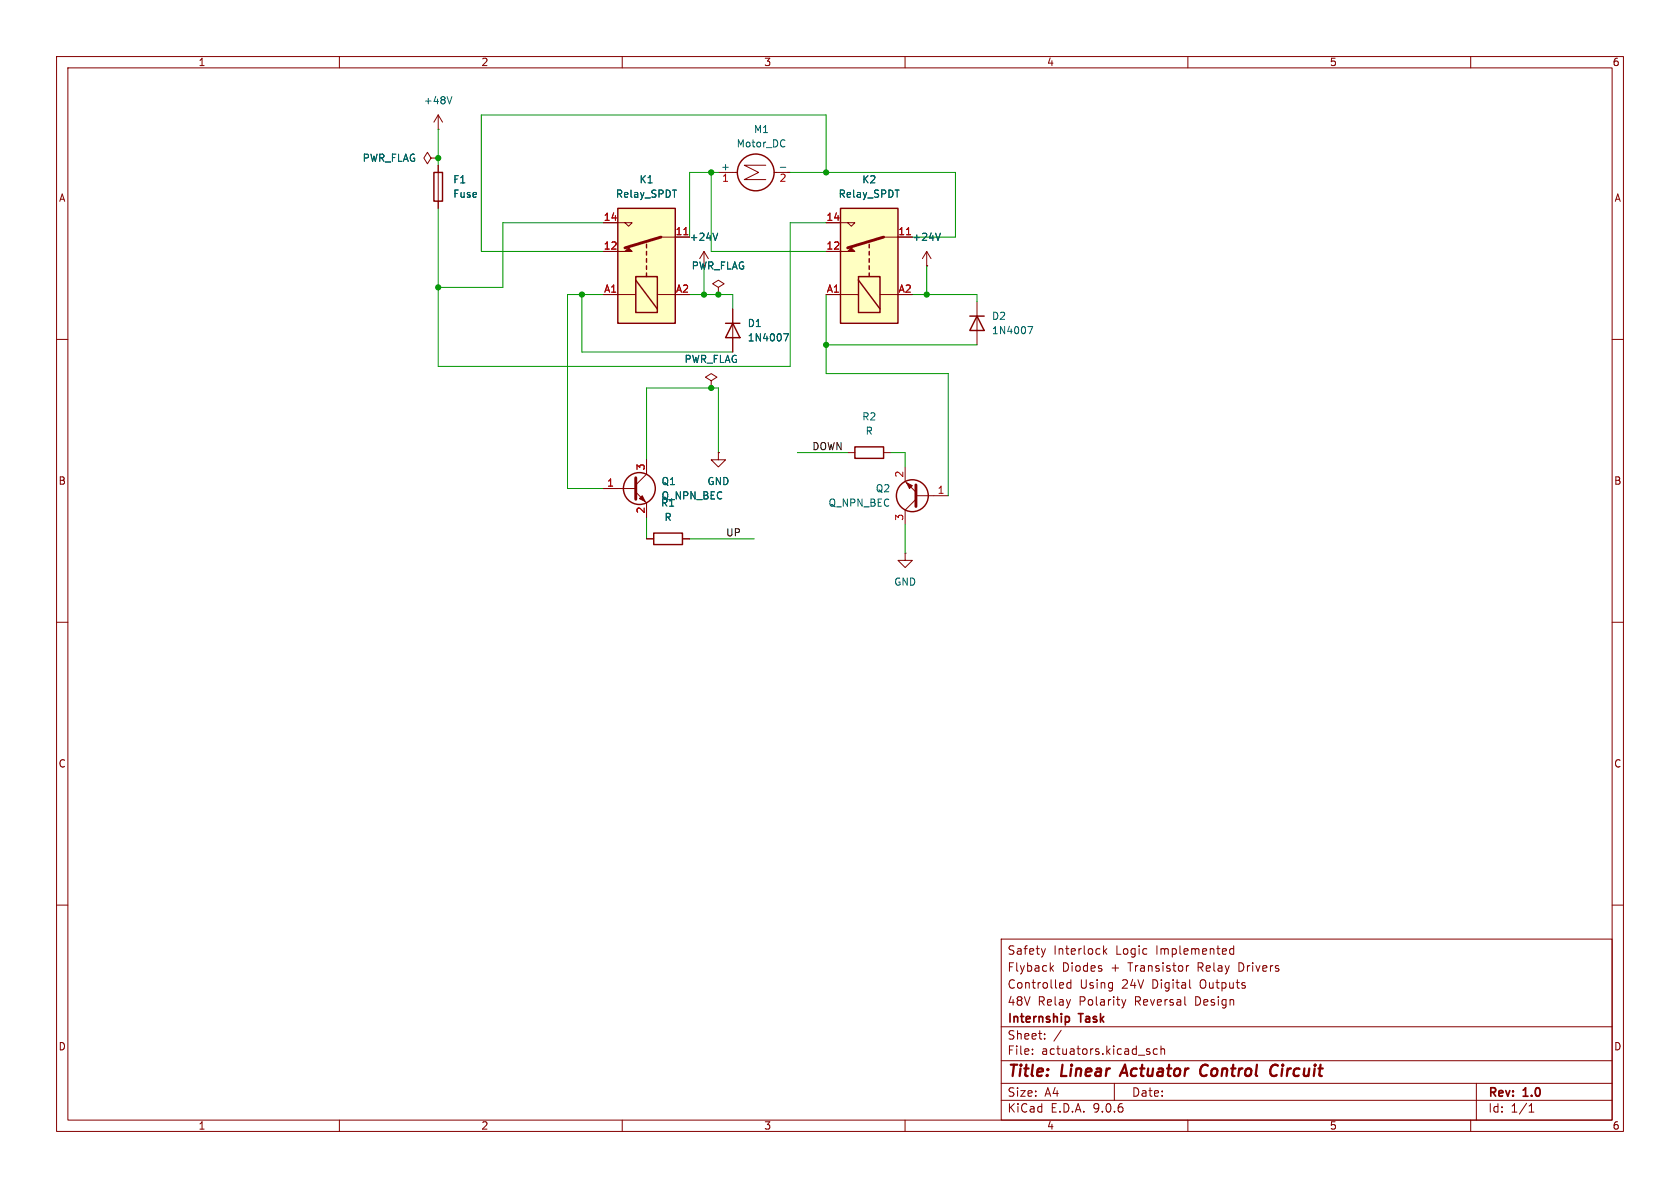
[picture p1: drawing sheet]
<svg xmlns="http://www.w3.org/2000/svg" width="297mm" height="210mm" viewBox="0 0 297 210" stroke-linecap="round" stroke-linejoin="round" font-family="sans-serif">
<g fill="none" stroke="#840000" stroke-width=".18">
<path d="M10 10h277v190h-277zM12 12h273v186h-273zM60 10v2M110 10v2M160 10v2M210 10v2M260 10v2M124.5 44.5l-.8 1.2M124.5 44.5l.7 1.2M124.5 44.5v2.5M129.5 54.6v7.6M10 60h2"/>
<path d="M285 60h2M127 80v1.3h1.3l-1.3 1.3-1.3-1.3h1.3M127 80h.1M10 110h2M285 110h2M10 160h2M177 166h108v32h-108zM184.8 167.7l-.3 1M185.8 171.1l.4 .6M186.2 170.7l-.5 .6M189.3 173.2v1.5M189.3 173.8l-.4-.1-.3 .3v.4l.1 .2h.6"/>
<path d="M195.1 167.2v1.5M195.2 168.1l.5 .6M195.7 167.7l-.6 .6M198.3 176.7l.4 1M198.7 177.7l-.2 .4M199 176.7l-.3 1M209.5 177.6l.2 .1M209.7 170.7v1M210.2 170.7l-.3 .1-.2 .2M210.3 173.2v1.3l.2 .2M218.1 167.2v1.5M218.1 167.8l-.4-.1-.3 .3v.4l.1 .2h.6"/>
<path d="M285 160h2M60 198v2M110 198v2M160 198v2M177 194.5h108M177 191.5h108M177 187.5h108M177 181.5h108M182.5 186.3v.1M182.5 185.5v.1M184.7 183.6v.1M184.7 182.8v.1"/>
<path d="M187.6 182.1l-1.3 2M197 191.5v3M203.1 185.9l.2 .2-.2 .3M203.1 185.4l.1 .1M204.6 185.5l-.4-.1-.3 .3v.4l.1 .2h.6M205.2 185.5l.3-.1 .3 .1 .1 .9M205.2 184.9v1.5M210 198v2M260 198v2M261 191.5v6.5M270.3 196.6h.9M270.3 195.5l.4-.4v1.5"/>
</g>
<path d="M198.9 188.2l-.9 2M213.2 188.2a1.13 1.13 0 0 0-1 .7 1.13 1.13 0 0 0 .3 1.2l.2 .1 .5-.1M225.7 190a.73 .73 0 0 1-.9 .1M225.9 188.4a.69 .69 0 0 0-1.1 .1" fill="none" stroke="#840000" stroke-width=".4"/>
<path d="M188.5 179.7h.3l.3 .3-.1 .5-.5 .2" fill="none" stroke="#840000" stroke-width=".3"/>
<path d="M126.9 41.2l-.4 1.3M138.5 59h.9l-.6 1.3" fill="none" stroke="#006464" stroke-width=".18"/>
<path d="M128.3 57.2h2.5M129.5 57.2l1.3 2.5h-2.5z" fill="none" stroke="#840000" stroke-width=".25"/>
<path d="M109.2 36.8h10.2v20.4h-10.2z" fill="#ffffc2"/>
<g fill="none" stroke="#840000" stroke-width=".18">
<path d="M76.2 27.9l-.6-1-.7 1 .7 1.1 .6-1.1h1.3M77.5 27.9h.1M77.5 22.9h.1M77.5 20.3v2.6M77.5 29.2v7.6M77.5 20.3l-.8 1.3M77.5 20.3l.7 1.3M106.7 39.4h5.1l-.7 .6-.6-.6M127 30.5h3.4M135.4 29.2h-3.8l2.5 1.3-2.5 1.3h3.8M136.9 30.5h2.8M106.7 52.1h5.7"/>
<path d="M106.7 44.5h2.5M116.2 52.1h3.2M116.8 41.9h5.1M127 50.8l1-.6-1-.7-1 .7 1 .6v1.3M127 52.1h.1M172.7 53.3v7.7"/>
</g>
<g fill="none" stroke="#840000" stroke-width=".25">
<path d="M76.7 30.5h1.5v5.1h-1.5zM109.2 36.8h10.2v20.4h-10.2zM112.4 48.9h3.8v6.3h-3.8zM112.4 49.5l3.8 5.1M114.3 43.2v.6M114.3 44.5v.6M114.3 45.7v.7M114.3 47v.6M114.3 48.3v.6M171.4 55.9h2.6M172.7 55.9l1.3 2.5h-2.6z"/>
<circle cx="133.6" cy="30.5" r="3.3"/>
</g>
<path d="M109.2 44.5h1.3l.6-.7 .7 .7z" fill="#840000" stroke="#840000" stroke-width=".18"/>
<path d="M116.8 41.9l-6.3 1.9" fill="none" stroke="#840000" stroke-width=".51"/>
<path d="M120.9 41.5h.7" fill="none" stroke="#a90000" stroke-width=".18"/>
<path d="M79.9 17.1l-.4 1.3M137.9 29.6h1M138.7 24.8h.1M138.8 25.9h-.1M181.7 57.7h.9l-.6 1.3" fill="none" stroke="#006464" stroke-width=".18"/>
<path d="M148.6 36.8h10.1v20.4h-10.1z" fill="#ffffc2"/>
<g fill="none" stroke="#840000" stroke-width=".18">
<path d="M77.5 27.9h.1M77.5 29.2v1.3M77.5 35.6v1.2M106.7 39.4h2.5M146 39.4h5.1l-.6 .6-.6-.6M106.7 52.1h2.5M106.7 44.5h2.5M119.4 41.9h2.5M127 52.1h.1M129.5 54.6v2.6M129.5 59.7v2.5M146 52.1h5.8"/>
<path d="M146 44.5h2.6M155.6 52.1h3.1M156.2 41.9h5.1M163.8 47h.1M163.8 44.5l-.7 1.2M163.8 44.5l.8 1.2M163.8 44.5v2.5M125.7 67.3l1-.6-1-.7-1 .7 1 .6v1.3M125.7 68.6h.1M106.7 86.4h5.7M112.4 87l1.9 1.9v2.5M114.3 81.3v2.5l-1.9 1.9"/>
<path d="M114.3 95.3h1.3M120.6 95.3h1.3M127 80h.1M149.9 80h1.2M156.2 80h1.3M160 97.8v1.3h1.3l-1.3 1.2-1.3-1.2h1.3M160 97.8h.1M160 82.6v2.5l1.9 1.9M161.9 87.6h5.7M161.9 88.3l-1.9 1.9v2.5"/>
</g>
<g fill="none" stroke="#840000" stroke-width=".25">
<path d="M148.6 36.8h10.1v20.4h-10.1zM151.8 48.9h3.8v6.3h-3.8zM151.8 49.5l3.8 5.1M153.7 43.2v.6M153.7 44.5v.6M153.7 45.7v.7M153.7 47v.6M153.7 48.3v.6M151.1 79h5.1v2h-5.1zM115.6 94.2h5v2.1h-5z"/>
<circle cx="113" cy="86.4" r="2.82"/>
<circle cx="161.3" cy="87.6" r="2.82"/>
</g>
<g fill="#840000" stroke="#840000" stroke-width=".18">
<path d="M148.6 44.5h1.3l.6-.7 .6 .7z"/>
<path d="M160.3 85.3l1 .6-.5 .5z"/>
<path d="M113 88.1l.5-.5 .5 1z"/>
</g>
<path d="M156.2 41.9l-6.3 1.9M112.4 84.5v3.8M161.9 85.7v3.8" fill="none" stroke="#840000" stroke-width=".51"/>
<path d="M120.9 41.5h.7M160.3 41.5h.7" fill="none" stroke="#a90000" stroke-width=".18"/>
<path d="M126.9 41.2l-.4 1.3M138.5 59h.9l-.6 1.3M166.2 41.2l-.4 1.3" fill="none" stroke="#006464" stroke-width=".18"/>
<g fill="none" stroke="#009600" stroke-width=".18">
<path d="M77.5 36.8v28h62.2v-25.4h6.3M77.5 22.9v6.3M106.7 39.4h-17.8v11.4h-11.4M125.7 30.5v14h20.3M127 30.5h-5.1v11.4M139.7 30.5h29.2v11.4h-7.6M146 30.5v-10.2h-60.9v24.2h21.6M102.9 52.1v10.1h26.6M106.7 52.1h-6.4v34.3h6.4M121.9 52.1h7.6v2.5M124.5 47v5.1M146 52.1v13.9h21.6v21.6"/>
<path d="M161.3 52.1h11.4v1.2M163.8 47v5.1M146 61h26.7M114.3 91.4v3.9M121.9 95.3h11.4M127 80v-11.4h-12.7v12.7M141 80h8.9M157.5 80h2.5v2.6M160 92.7v5.1"/>
</g>
<g fill="#009600" stroke="#009600" stroke-width=".18">
<circle cx="125.7" cy="30.5" r=".46"/>
<circle cx="77.5" cy="27.9" r=".46"/>
<circle cx="77.5" cy="50.8" r=".46"/>
<circle cx="102.9" cy="52.1" r=".46"/>
<circle cx="124.5" cy="52.1" r=".46"/>
<circle cx="127" cy="52.1" r=".46"/>
<circle cx="146" cy="30.5" r=".46"/>
<circle cx="163.8" cy="52.1" r=".46"/>
<circle cx="146" cy="61" r=".46"/>
<circle cx="125.7" cy="68.6" r=".46"/>
</g>
<g font-size="2.8" fill="#840000">
<text x="178" y="190.9">Title:</text>
<text x="187.7" y="190.9">Linear</text>
<text x="199.1" y="190.9">Actuator</text>
<text x="213.8" y="190.9">Control</text>
<text x="227" y="190.9">Circuit</text>
</g>
<g font-size="2.1" fill="#840000">
<text x="178" y="172">Flyback</text>
<text x="178" y="169">Safety</text>
<text x="186.2" y="169">Interlock</text>
<text x="187.7" y="172">Diodes</text>
<text x="196.5" y="172">+</text>
<text x="197.3" y="169">Logic</text>
<text x="199.6" y="172">Transistor</text>
<text x="204.5" y="169">Implemented</text>
<text x="212" y="172">Relay</text>
<text x="219.4" y="172">Drivers</text>
<text x="178" y="178">48V</text>
<text x="178" y="175">Controlled</text>
<text x="183.4" y="178">Relay</text>
<text x="190.8" y="178">Polarity</text>
<text x="190.9" y="175">Using</text>
<text x="198.4" y="175">24V</text>
<text x="200.8" y="178">Reversal</text>
<text x="203.8" y="175">Digital</text>
<text x="211.6" y="178">Design</text>
<text x="212.4" y="175">Outputs</text>
<text x="178" y="184">Sheet:</text>
<text x="178" y="181.2">Internship</text>
<text x="190.9" y="181.2">Task</text>
<text x="178" y="186.7">File:</text>
<text x="184.1" y="186.7">actuators.kicad_sch</text>
<text x="178" y="196.9">KiCad</text>
<text x="178" y="194.1">Size:</text>
<text x="184.7" y="194.1">A4</text>
<text x="185.7" y="196.9">E.D.A.</text>
<text x="193.3" y="196.9">9.0.6</text>
<text x="200" y="194.1">Date:</text>
<text x="263" y="194.3">Rev:</text>
<text x="263" y="196.9">Id:</text>
<text x="267.1" y="196.9">1/1</text>
<text x="269.4" y="194.3">1.0</text>
</g>
<g font-size="1.8" fill="#840000">
<text x="35" y="11.9">1</text>
<text x="85" y="11.9">2</text>
<text x="135" y="11.9">3</text>
<text x="185" y="11.9">4</text>
<text x="235" y="11.9">5</text>
<text x="285" y="11.9">6</text>
<text x="10.3" y="35.9">A</text>
<text x="285.3" y="35.9">A</text>
<text x="122.2" y="47.9">PWR_FLAG</text>
<text x="10.3" y="85.9">B</text>
<text x="285.3" y="85.9">B</text>
<text x="10.3" y="135.9">C</text>
<text x="285.3" y="135.9">C</text>
<text x="10.3" y="185.9">D</text>
<text x="285.3" y="185.9">D</text>
<text x="35" y="199.9">1</text>
<text x="85" y="199.9">2</text>
<text x="135" y="199.9">3</text>
<text x="185" y="199.9">4</text>
<text x="235" y="199.9">5</text>
<text x="285" y="199.9">6</text>
</g>
<g font-size="1.8" fill="#006464">
<text x="74.8" y="18.6">+48V</text>
<text x="133.2" y="23.7">M1</text>
<text x="64" y="28.8">PWR_FLAG</text>
<text x="130.1" y="26.3">Motor_DC</text>
<text x="80" y="32.6">F1</text>
<text x="80" y="35.2">Fuse</text>
<text x="108.8" y="35.2">Relay_SPDT</text>
<text x="113" y="32.6">K1</text>
<text x="127.4" y="30.2">+</text>
<text x="148.2" y="35.2">Relay_SPDT</text>
<text x="152.3" y="32.6">K2</text>
<text x="121.8" y="42.8">+24V</text>
<text x="161.2" y="42.8">+24V</text>
<text x="132.1" y="58">D1</text>
<text x="175.3" y="56.7">D2</text>
<text x="175.3" y="59.3">1N4007</text>
<text x="120.9" y="64.4">PWR_FLAG</text>
<text x="132.1" y="60.6">1N4007</text>
<text x="152.3" y="74.5">R2</text>
<text x="152.9" y="77.1">R</text>
<text x="116.8" y="89.8">R1</text>
<text x="116.8" y="88.5">Q_NPN_BEC</text>
<text x="116.8" y="86">Q1</text>
<text x="125" y="86">GND</text>
<text x="146.4" y="89.8">Q_NPN_BEC</text>
<text x="154.7" y="87.2">Q2</text>
<text x="117.4" y="92.3">R</text>
<text x="158" y="103.7">GND</text>
</g>
<g font-size="1.8" fill="#a90000">
<text x="127.6" y="32.5">1</text>
<text x="137.7" y="32.5">2</text>
<text x="106.6" y="39.1">14</text>
<text x="119.3" y="41.7">11</text>
<text x="146" y="39.1">14</text>
<text x="158.7" y="41.7">11</text>
<text x="106.6" y="44.2">12</text>
<text x="146" y="44.2">12</text>
<text x="106.7" y="51.8">A1</text>
<text x="119.4" y="51.8">A2</text>
<text x="146.1" y="51.8">A1</text>
<text x="158.8" y="51.8">A2</text>
<text x="114" y="83.3" transform="rotate(-90 114 83.3)">3</text>
<text x="107.2" y="86.1">1</text>
<text x="159.8" y="84.5" transform="rotate(-90 159.8 84.5)">2</text>
<text x="165.7" y="87.4">1</text>
<text x="114" y="90.9" transform="rotate(-90 114 90.9)">2</text>
<text x="159.8" y="92.1" transform="rotate(-90 159.8 92.1)">3</text>
</g>
<g font-size="1.8" fill="#0f0f0f">
<text x="143.5" y="79.7">DOWN</text>
<text x="128.3" y="94.9">UP</text>
</g>
</svg>
